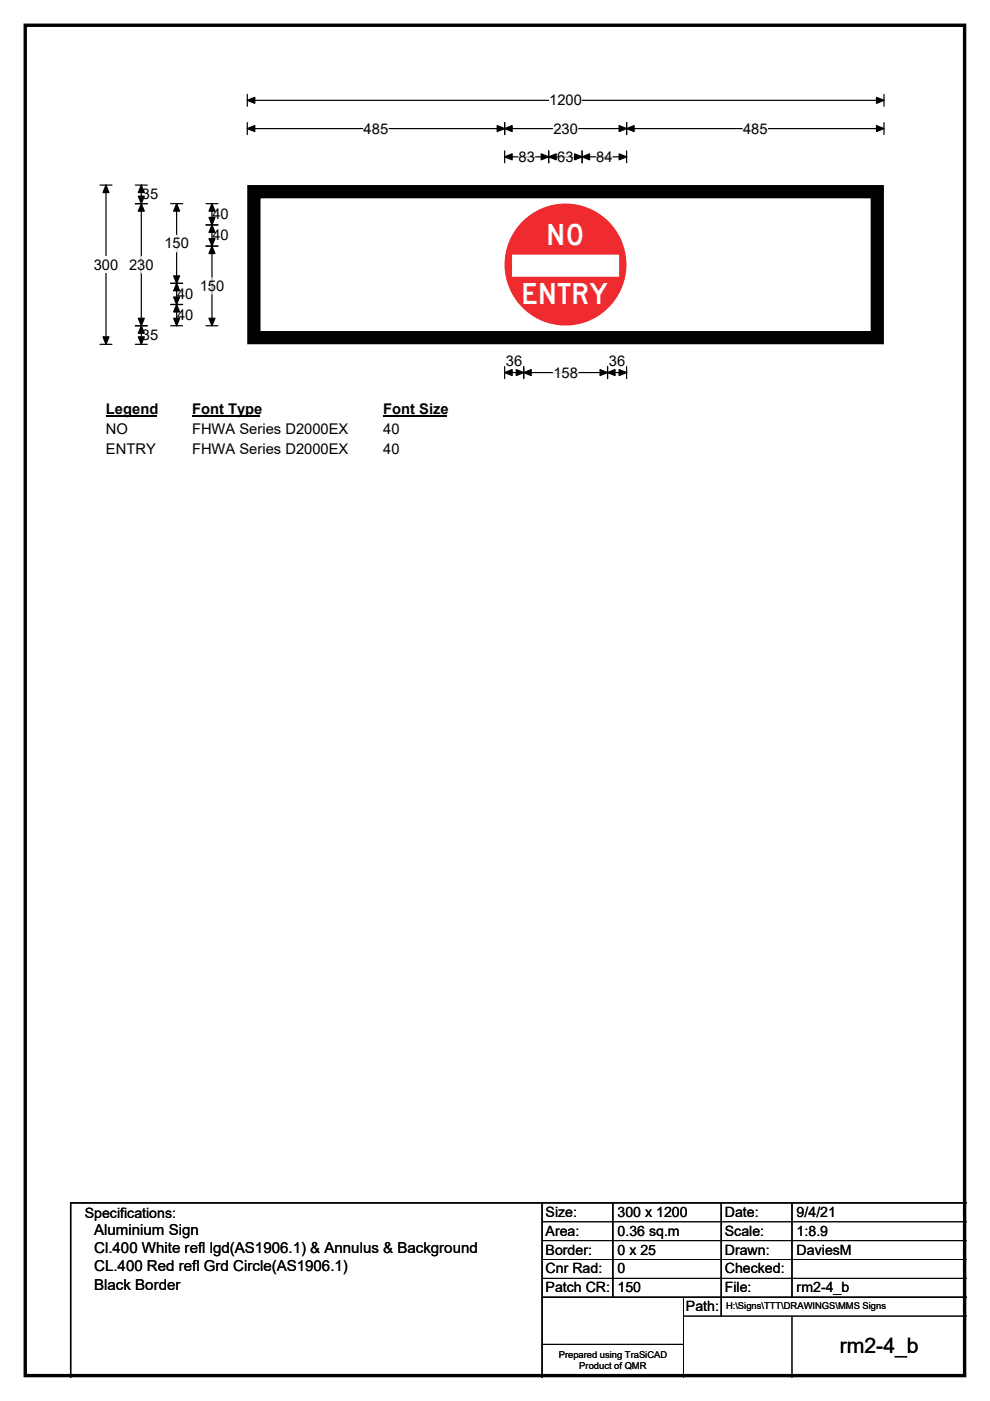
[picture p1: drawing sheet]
<svg xmlns="http://www.w3.org/2000/svg" width="210mm" height="297mm" viewBox="0 0 210 297" stroke-linecap="round" stroke-linejoin="round" font-family="sans-serif">
<path d="M5.4 5.4h199.2v286.3h-199.2z" fill="none" stroke="#000" stroke-width=".72"/>
<path d="M52.5 21.3h135M52.5 20v2.5M187.5 20v2.5" fill="none" stroke="#000" stroke-width=".25"/>
<path d="M52.5 21.3l1.5-.7v1.3zM185.9 20.6l1.6 .7-1.6 .6z" fill="#000" stroke="#000" stroke-width=".25"/>
<path d="M116.5 19.5h6.9v3.5h-6.9z" fill="#fff"/>
<g fill="none" stroke="#000" stroke-width=".25">
<path d="M21.2 39.2h2.5M22.5 39.2v33.8M52.5 27.3h135M52.5 26v2.5M107 26v2.5M107 32v2.5M107 33.3h25.9M116.4 32v2.5M123.5 32v2.5M132.9 26v2.5M132.9 32v2.5M187.5 26v2.5"/>
<path d="M21.2 73h2.5M107 77.7v2.6M107 79h25.9M111.1 77.7v2.6M128.9 77.7v2.6M132.9 77.7v2.6"/>
</g>
<g fill="#000" stroke="#000" stroke-width=".25">
<path d="M22.5 39.2l.6 1.6h-1.3zM52.5 27.3l1.5-.7v1.3zM107 27.3l1.6-.7v1.3zM105.5 26.6l1.5 .7-1.5 .6zM107 33.3l1.6-.7v1.3zM116.4 33.3l1.6-.7v1.3zM114.8 32.6l1.6 .7-1.6 .6zM121.9 32.6l1.6 .7-1.6 .6zM123.5 33.3l1.6-.7v1.3zM131.3 26.6l1.6 .7-1.6 .6zM132.9 27.3l1.6-.7v1.3zM131.3 32.6l1.6 .7-1.6 .6z"/>
<path d="M185.9 26.6l1.6 .7-1.6 .6zM21.8 71.4h1.3l-.6 1.6zM107 79l1.6-.6v1.2zM111.1 79l1.6-.6v1.2zM109.5 78.4l1.6 .6-1.6 .6zM127.3 78.4l1.6 .6-1.6 .6zM128.9 79l1.6-.6v1.2zM131.3 78.4l1.6 .6-1.6 .6z"/>
</g>
<path d="M77.1 27.3h5.2M110 33.3h3.5M117.4 27.3h5.2M118.2 33.3h3.5M126.4 33.3h3.5M157.6 27.3h5.2M117.4 79h5.2" fill="none" stroke="#fff" stroke-width=".25"/>
<path d="M19.9 54.4h5.2v3.5h-5.2z" fill="#fff"/>
<g fill="none" stroke="#000" stroke-width=".25">
<path d="M28.7 39.2h2.5M30 39.2v33.8M28.7 43.2h2.5M36.2 43.2h2.5M37.5 43.2v25.9M43.7 43.2h2.5M43.7 47.7h2.5M43.7 52.2h2.5M45 43.2v25.9M28.7 69.1h2.5M28.7 73h2.5M36.2 69.1h2.5"/>
<path d="M36.2 60.1h2.5M36.2 64.6h2.5M43.7 69.1h2.5"/>
</g>
<g fill="#000" stroke="#000" stroke-width=".25">
<path d="M30 39.2l.6 1.6h-1.3zM30 43.2l.6 1.6h-1.3zM29.3 41.6h1.3l-.6 1.6zM37.5 43.2l.6 1.6h-1.3zM45 47.7l.6 1.6h-1.3zM44.3 50.6h1.3l-.6 1.6zM45 43.2l.6 1.6h-1.3zM44.3 46.1h1.3l-.6 1.6zM45 52.2l.6 1.6h-1.3zM29.3 67.5h1.3l-.6 1.6zM30 69.1l.6 1.6h-1.3zM29.3 71.4h1.3l-.6 1.6z"/>
<path d="M37.5 60.1l.6 1.6h-1.3zM36.8 63h1.3l-.6 1.6zM36.8 58.5h1.3l-.6 1.6zM37.5 64.6l.6 1.5h-1.3zM36.8 67.5h1.3l-.6 1.6zM44.3 67.5h1.3l-.6 1.6z"/>
</g>
<path d="M30 54.4v3.5M37.5 49.9v3.5M45 58.9v3.5" fill="none" stroke="#fff" stroke-width=".25"/>
<path d="M22.5 85h10.7v3.5h-10.7z" fill="#fff"/>
<path d="M22.5 88.3h10.7" fill="none" stroke="#000" stroke-width=".32"/>
<path d="M40.7 85h14.4v3.5h-14.4z" fill="#fff"/>
<path d="M40.7 88.3h14.4" fill="none" stroke="#000" stroke-width=".32"/>
<path d="M81.3 85h13.4v3.5h-13.4z" fill="#fff"/>
<path d="M81.3 88.3h13.4" fill="none" stroke="#000" stroke-width=".32"/>
<g fill="#fff">
<path d="M22.5 89.2h4.6v3.5h-4.6z"/>
<path d="M40.7 89.2h33.1v3.5h-33.1z"/>
<path d="M81.3 89.2h3.5v3.5h-3.5z"/>
<path d="M22.5 93.4h10.5v3.5h-10.5z"/>
<path d="M40.7 93.4h33.1v3.5h-33.1z"/>
<path d="M81.3 93.4h3.5v3.5h-3.5z"/>
<path d="M52.5 39.3h135v33.7h-135z"/>
</g>
<path d="M52.5 39.2h135v33.8h-135z" fill="none" stroke="#fff" stroke-width=".21"/>
<path d="M53.8 40.6h132.3v31h-132.3z" fill="none" stroke="#000" stroke-width="2.8"/>
<circle cx="119.9" cy="56.1" r="12.9" fill="#ef2b2f"/>
<path d="M108.7 54.1h22.5v4.5h-22.5z" fill="#fff"/>
<path d="M108.7 54.1h22.5v4.5h-22.5z" fill="none" stroke="#fff" stroke-width=".21"/>
<path d="M115 255v37M130 255v20M153 255v24M168 255v20M205 255h-190v37M115 275h90" fill="none" stroke="#000" stroke-width=".3"/>
<path d="M115 259h90M115 263h90M115 267h90M115 271h90M145 279h60M145 275v17M168 279v13M115 285h30" fill="none" stroke="#000" stroke-width=".21"/>
<g font-size="6.2" fill="#fff">
<text x="115.8" y="52">NO</text>
<text x="110.5" y="64.4">ENTRY</text>
</g>
<text font-size="4.5" x="178.1" y="286.9">rm2-4_b</text>
<g font-size="3.2">
<text x="20" y="261.9">Aluminium Sign</text>
<text x="20" y="265.7">Cl.400 White refl lgd(AS1906.1) &amp; Annulus &amp; Background</text>
<text x="20" y="269.6">CL.400 Red refl Grd Circle(AS1906.1)</text>
<text x="20" y="273.4">Black Border</text>
</g>
<g font-size="3.1">
<text x="116.5" y="22.3">1200</text>
<text x="77.1" y="28.3">485</text>
<text x="117.4" y="28.3">230</text>
<text x="157.6" y="28.3">485</text>
<text x="110" y="34.3">83</text>
<text x="118.2" y="34.3">63</text>
<text x="126.4" y="34.3">84</text>
<text x="30.1" y="42.2">35</text>
<text x="45.1" y="46.5">40</text>
<text x="34.9" y="52.7">150</text>
<text x="45.1" y="51">40</text>
<text x="19.9" y="57.2">300</text>
<text x="27.4" y="57.2">230</text>
<text x="37.6" y="63.4">40</text>
<text x="42.4" y="61.7">150</text>
<text x="37.6" y="67.9">40</text>
<text x="30.1" y="72.1">35</text>
<text x="107.3" y="77.6">36</text>
<text x="129.2" y="77.6">36</text>
<text x="117.4" y="80.1">158</text>
<text x="22.5" y="87.8">Legend</text>
<text x="40.7" y="87.8">Font Type</text>
<text x="81.3" y="87.8">Font Size</text>
<text x="22.5" y="92">NO</text>
<text x="40.7" y="92">FHWA Series D2000EX</text>
<text x="81.3" y="92">40</text>
<text x="22.5" y="96.2">ENTRY</text>
<text x="40.7" y="96.2">FHWA Series D2000EX</text>
<text x="81.3" y="96.2">40</text>
</g>
<g font-size="3">
<text x="115.7" y="258">Size:</text>
<text x="131" y="258">300 x 1200</text>
<text x="153.7" y="258">Date:</text>
<text x="169" y="258">9/4/21</text>
<text x="18" y="258.2">Specifications:</text>
<text x="115.7" y="262">Area:</text>
<text x="131" y="262">0.36 sq.m</text>
<text x="153.7" y="262">Scale:</text>
<text x="169" y="262">1:8.9</text>
<text x="115.7" y="266">Border:</text>
<text x="115.7" y="270">Cnr Rad:</text>
<text x="131" y="266">0 x 25</text>
<text x="131" y="270">0</text>
<text x="153.7" y="266">Drawn:</text>
<text x="153.7" y="270">Checked:</text>
<text x="169" y="266">DaviesM</text>
<text x="115.7" y="274">Patch CR:</text>
<text x="131" y="274">150</text>
<text x="153.7" y="274">File:</text>
<text x="169" y="274">rm2-4_b</text>
<text x="145.5" y="278">Path:</text>
</g>
<g font-size="2">
<text x="154" y="277.6">H:\Signs\TTT\DRAWINGS\MMS Signs</text>
<text x="118.5" y="287.8">Prepared using TraSiCAD</text>
<text x="122.9" y="290.2">Product of QMR</text>
</g>
</svg>
